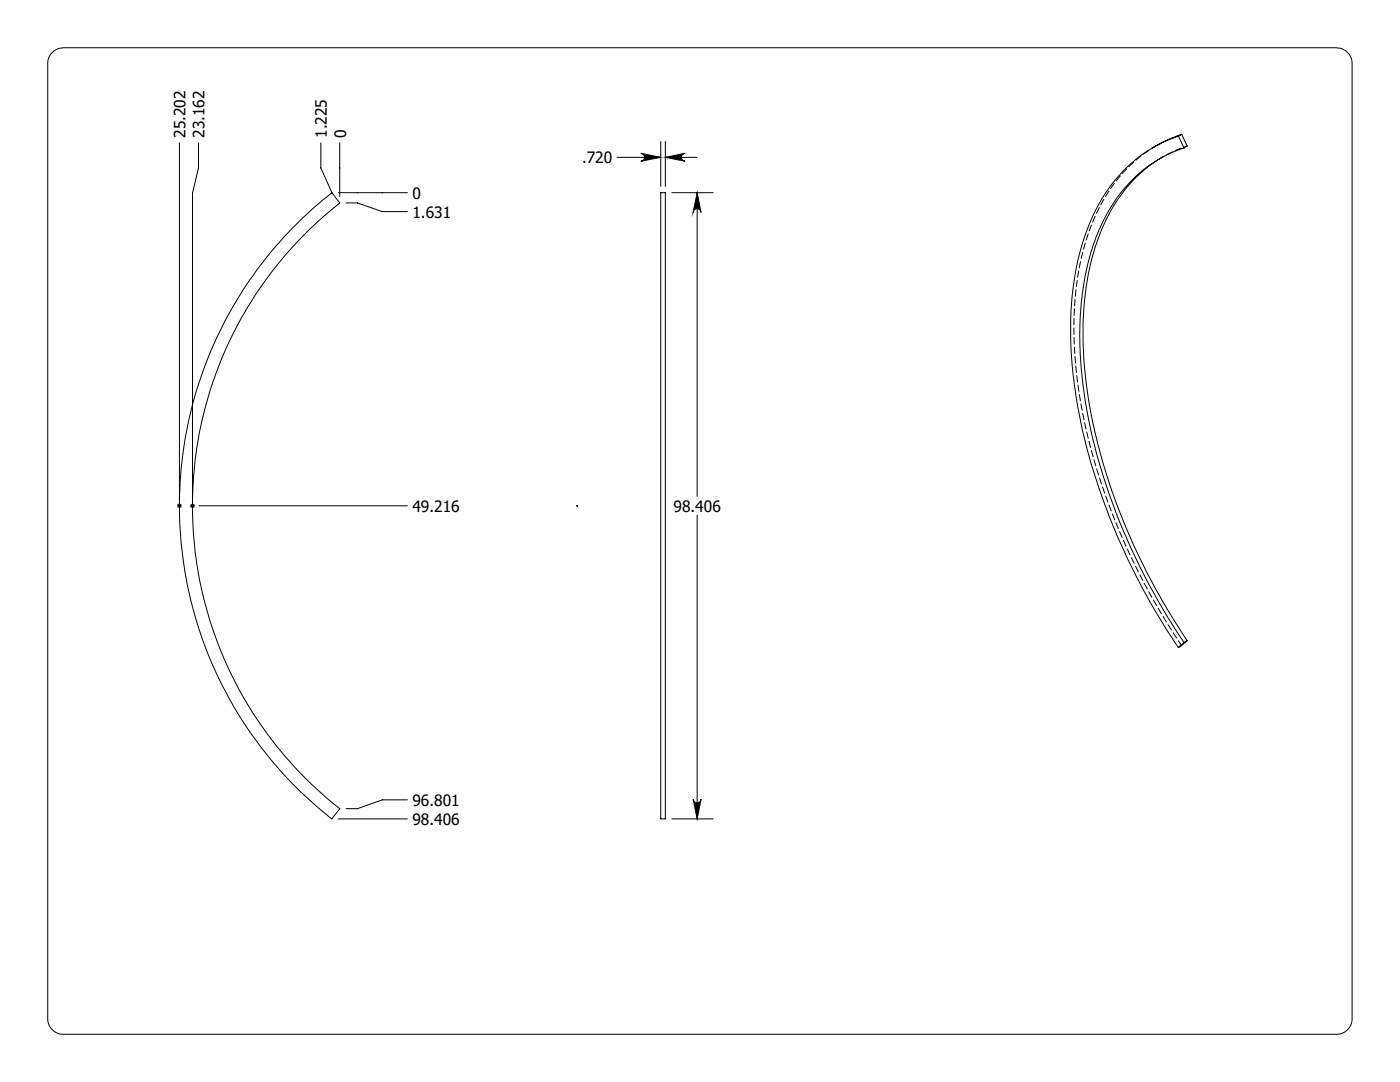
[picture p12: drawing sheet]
<svg xmlns="http://www.w3.org/2000/svg" width="279mm" height="216mm" viewBox="0 0 279 216" stroke-linecap="round" stroke-linejoin="round" font-family="sans-serif">
<g fill="none" stroke="#000" stroke-width=".2">
<path d="M10.2 10.8a3.3 3.3 0 0 1 2.5-1.3h254a3.2 3.2 0 0 1 3.1 3.2v190.5a3.1 3.1 0 0 1-3.1 3.2h-254a3.1 3.1 0 0 1-3.2-3.2v-190.5a2.93 2.93 0 0 1 .7-1.9zM35.8 28.5v71.2M39.6 28.5v5l-1.2 5v61.2M64 28.5v5l2.3 5M67.5 38.5h13.8M67.8 28.5v10.7M123.2 31.4h8.7M127.9 30.6l4 .8-4 .8a.79 .79 0 0 0 .7-.8 .79 .79 0 0 0-.7-.8zM131.9 38.5h.9v124.9h-.9zM131.9 28.2v9M132.8 28.2v9M132.8 31.4h6.3"/>
<path d="M132.8 31.4l3.9-.8a.79 .79 0 0 0-.7 .8 .79 .79 0 0 0 .7 .8zM134.1 38.5h8.2M139.1 38.5v60.6M139.1 38.5l.8 3.9a.79 .79 0 0 0-.8-.7 .79 .79 0 0 0-.8 .7zM231.7 31.5a30.1 30.1 0 0 0-12.8 17 61.8 61.8 0 0 0-2.3 26.7 119.3 119.3 0 0 0 17.8 48.8l2.5 3.8M235.2 27.2a28.9 28.9 0 0 0-17.6 17 58.7 58.7 0 0 0-3.8 26.6 113.4 113.4 0 0 0 12.3 42.9l4 7.4 5.1 8.1M235.2 27.2l1.1 2.3M235.8 26.8a24.5 24.5 0 0 0-5.7 2.7M235.8 26.8l1.1 2.3-.6 .4M235.8 26.8l-.6 .4M236.3 29.5a27.6 27.6 0 0 0-16.7 15.8 54.3 54.3 0 0 0-4.1 24.4 107.2 107.2 0 0 0 11.1 41.4 132.5 132.5 0 0 0 9.7 17.1M59.1 44.8a69.9 69.9 0 0 1 7.2-6.3l1.5 2a76.8 76.8 0 0 0 0 120.9l-1.6 2a79.3 79.3 0 0 1-7.1-118.6z"/>
<path d="M69.1 40.5h2.2l5 1.7h5M35.3 100.9h1M35.5 100.6l.7 .7M35.8 100.4v1M36.2 100.6l-.7 .7M37.9 100.9h1M38.1 100.6l.7 .7M38.4 100.4v1M38.8 100.6l-.7 .7M39.7 100.9h41.6M115.1 100.9h.2M115.2 100.8v.3"/>
<path d="M139.1 102.8v60.6M236.3 128.2l-1.1 1M236.9 127.8l-1.7 1.4M236.9 127.8l-.6 .4M81.3 159.6h-5l-5 1.8h-2.2M138.3 159.5a.79 .79 0 0 0 .8 .7 .79 .79 0 0 0 .8-.7l-.8 3.9zM67.5 163.4h13.8M134.1 163.4h8.2"/>
</g>
<path d="M139.1 38.5l.8 3.9a.79 .79 0 0 0-.8-.7 .79 .79 0 0 0-.8 .7zM138.3 159.5a.79 .79 0 0 0 .8 .7 .79 .79 0 0 0 .8-.7l-.8 3.9zM132.8 31.4l3.9-.8a.79 .79 0 0 0-.7 .8 .79 .79 0 0 0 .7 .8zM127.9 30.6l4 .8-4 .8a.79 .79 0 0 0 .7-.8 .79 .79 0 0 0-.7-.8z" fill="#000"/>
<path d="M230.8 29.1a31.7 31.7 0 0 0-13.9 18.5 69.3 69.3 0 0 0-1.3 32.1 128 128 0 0 0 20.2 49.1" fill="none" stroke="#000" stroke-width=".2" stroke-dasharray="1.3 .6" stroke-dashoffset=".1"/>
<path d="M231.7 31.5l2.7-1.4 2.6-1" fill="none" stroke="#000" stroke-width=".2" stroke-dasharray="1.3 .6" stroke-dashoffset=".6"/>
<path d="M232.1 31.3l-.7 .4" fill="none" stroke="#000" stroke-width=".2" stroke-dasharray="1.3 .6" stroke-dashoffset=".4"/>
<g font-size="3.1">
<text x="37" y="27.5" transform="rotate(-90 37 27.5)">25.202</text>
<text x="40.8" y="27.5" transform="rotate(-90 40.8 27.5)">23.162</text>
<text x="65.3" y="27.5" transform="rotate(-90 65.3 27.5)">1.225</text>
<text x="69.1" y="27.5" transform="rotate(-90 69.1 27.5)">0</text>
<text x="116.2" y="32.6">.720</text>
<text x="82.3" y="39.6">0</text>
<text x="82.3" y="43.4">1.631</text>
<text x="82.3" y="102.1">49.216</text>
<text x="134.4" y="102.1">98.406</text>
<text x="82.3" y="160.8">96.801</text>
<text x="82.3" y="164.6">98.406</text>
</g>
</svg>
